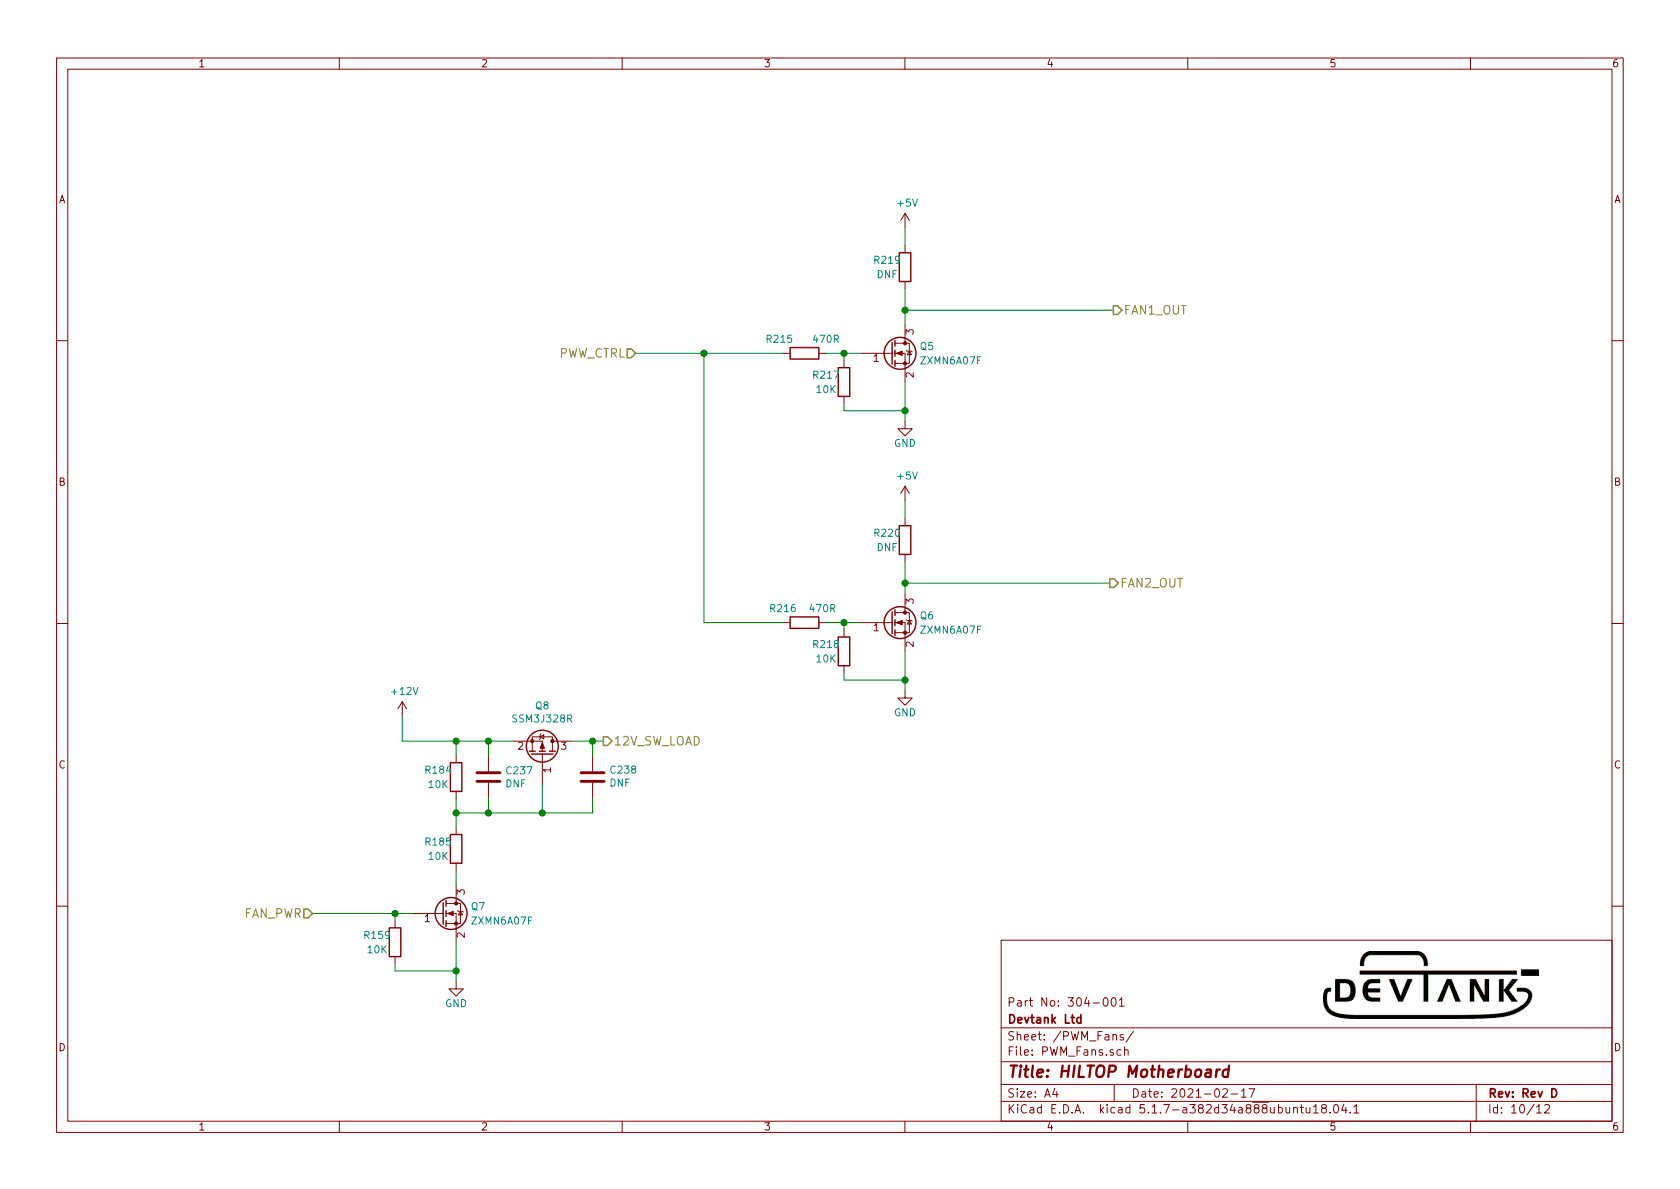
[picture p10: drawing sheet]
EESchema Schematic File Version 4
EELAYER 30 0
EELAYER END
$Descr A4 11693 8268
encoding utf-8
Sheet 10 12
Title "HILTOP Motherboard"
Date "2021-02-17"
Rev "Rev D"
Comp "Devtank Ltd"
Comment1 "Part No: 304-001"
Comment2 ""
Comment3 ""
Comment4 ""
$EndDescr
Text HLabel 4425 2450 0    60   Input ~ 0
PWW_CTRL
Text HLabel 2175 6350 0    60   Input ~ 0
FAN_PWR
Text HLabel 7750 2150 2    60   Output ~ 0
FAN1_OUT
Text HLabel 7725 4050 2    60   Output ~ 0
FAN2_OUT
$Comp
L power:GND #PWR0419
U 1 1
P 6300 2925
F 0 "#PWR0419" H 6300 2675 50  0001 C CNN
F 1 "GND" H 6300 2775 50  0000 C CNN
F 2 "" H 6300 2925 50  0001 C CNN
F 3 "" H 6300 2925 50  0001 C CNN
	1    6300 2925
	1    0    0    -1  
$EndComp
Wire Wire Line
	6300 2000 6300 2150
$Comp
L HILTOP_Motherboard-rescue:R-device R215
U 1 1
P 5600 2450
F 0 "R215" V 5500 2275 50  0000 C CNN
F 1 "470R" V 5500 2600 50  0000 C CNN
F 2 "Resistor_SMD:R_0603_1608Metric" V 5530 2450 50  0001 C CNN
F 3 "" H 5600 2450 50  0000 C CNN
F 4 "101-001" V 5600 2450 60  0001 C CNN "Devtank"
	1    5600 2450
	0    1    1    0   
$EndComp
$Comp
L HILTOP_Motherboard-rescue:Q_NMOS_GSD-device Q?
U 1 1
P 6200 2450
AR Path="/5F1521D9" Ref="Q?"  Part="1" 
AR Path="/5F035FD1/5F1521D9" Ref="Q5"  Part="1" 
F 0 "Q5" H 6400 2500 50  0000 L CNN
F 1 "ZXMN6A07F" H 6400 2400 50  0000 L CNN
F 2 "Package_TO_SOT_SMD:SOT-23" H 6400 2550 50  0001 C CNN
F 3 "" H 6200 2450 50  0001 C CNN
F 4 "170-002" H 6200 2450 50  0001 C CNN "Devtank"
	1    6200 2450
	1    0    0    -1  
$EndComp
$Comp
L HILTOP_Motherboard-rescue:R-device R?
U 1 1
P 5875 2650
AR Path="/5F1521E1" Ref="R?"  Part="1" 
AR Path="/5F035FD1/5F1521E1" Ref="R217"  Part="1" 
F 0 "R217" H 5750 2700 50  0000 C CNN
F 1 "10K" H 5750 2600 50  0000 C CNN
F 2 "Resistor_SMD:R_0603_1608Metric" V 5805 2650 50  0001 C CNN
F 3 "" H 5875 2650 50  0000 C CNN
F 4 "101-010" H 5875 2650 60  0001 C CNN "Devtank"
	1    5875 2650
	1    0    0    -1  
$EndComp
Wire Wire Line
	6300 2650 6300 2850
Wire Wire Line
	5875 2500 5875 2450
Wire Wire Line
	5750 2450 5875 2450
Wire Wire Line
	5875 2850 6300 2850
Connection ~ 6300 2850
Wire Wire Line
	5875 2850 5875 2800
Connection ~ 5875 2450
Wire Wire Line
	6300 2850 6300 2925
Wire Wire Line
	5875 2450 6000 2450
Wire Wire Line
	4900 2450 5450 2450
$Comp
L power:GND #PWR0421
U 1 1
P 6300 4800
F 0 "#PWR0421" H 6300 4550 50  0001 C CNN
F 1 "GND" H 6300 4650 50  0000 C CNN
F 2 "" H 6300 4800 50  0001 C CNN
F 3 "" H 6300 4800 50  0001 C CNN
	1    6300 4800
	1    0    0    -1  
$EndComp
Wire Wire Line
	6300 3900 6300 4050
$Comp
L HILTOP_Motherboard-rescue:R-device R216
U 1 1
P 5600 4325
F 0 "R216" V 5500 4175 50  0000 C CNN
F 1 "470R" V 5500 4450 50  0000 C CNN
F 2 "Resistor_SMD:R_0603_1608Metric" V 5530 4325 50  0001 C CNN
F 3 "" H 5600 4325 50  0000 C CNN
F 4 "101-001" V 5600 4325 60  0001 C CNN "Devtank"
	1    5600 4325
	0    1    1    0   
$EndComp
$Comp
L HILTOP_Motherboard-rescue:Q_NMOS_GSD-device Q6
U 1 1
P 6200 4325
F 0 "Q6" H 6400 4375 50  0000 L CNN
F 1 "ZXMN6A07F" H 6400 4275 50  0000 L CNN
F 2 "Package_TO_SOT_SMD:SOT-23" H 6400 4425 50  0001 C CNN
F 3 "" H 6200 4325 50  0001 C CNN
F 4 "170-002" H 6200 4325 50  0001 C CNN "Devtank"
	1    6200 4325
	1    0    0    -1  
$EndComp
$Comp
L HILTOP_Motherboard-rescue:R-device R218
U 1 1
P 5875 4525
F 0 "R218" H 5750 4575 50  0000 C CNN
F 1 "10K" H 5750 4475 50  0000 C CNN
F 2 "Resistor_SMD:R_0603_1608Metric" V 5805 4525 50  0001 C CNN
F 3 "" H 5875 4525 50  0000 C CNN
F 4 "101-010" H 5875 4525 60  0001 C CNN "Devtank"
	1    5875 4525
	1    0    0    -1  
$EndComp
Wire Wire Line
	6300 4525 6300 4725
Wire Wire Line
	5875 4375 5875 4325
Wire Wire Line
	5750 4325 5875 4325
Wire Wire Line
	5875 4725 6300 4725
Connection ~ 6300 4725
Wire Wire Line
	5875 4725 5875 4675
Connection ~ 5875 4325
Wire Wire Line
	6300 4725 6300 4800
Wire Wire Line
	5875 4325 6000 4325
Wire Wire Line
	4900 4325 5450 4325
$Comp
L HILTOP_Motherboard-rescue:R-device R?
U 1 1
P 6300 1850
AR Path="/5F152601" Ref="R?"  Part="1" 
AR Path="/5F035FD1/5F152601" Ref="R219"  Part="1" 
F 0 "R219" H 6175 1900 50  0000 C CNN
F 1 "DNF" H 6175 1800 50  0000 C CNN
F 2 "Resistor_SMD:R_0603_1608Metric" V 6230 1850 50  0001 C CNN
F 3 "" H 6300 1850 50  0000 C CNN
	1    6300 1850
	1    0    0    -1  
$EndComp
$Comp
L HILTOP_Motherboard-rescue:R-device R?
U 1 1
P 6300 3750
AR Path="/5F1526AA" Ref="R?"  Part="1" 
AR Path="/5F035FD1/5F1526AA" Ref="R220"  Part="1" 
F 0 "R220" H 6175 3800 50  0000 C CNN
F 1 "DNF" H 6175 3700 50  0000 C CNN
F 2 "Resistor_SMD:R_0603_1608Metric" V 6230 3750 50  0001 C CNN
F 3 "" H 6300 3750 50  0000 C CNN
	1    6300 3750
	1    0    0    -1  
$EndComp
$Comp
L power:+5V #PWR0418
U 1 1
P 6300 1575
F 0 "#PWR0418" H 6300 1425 50  0001 C CNN
F 1 "+5V" H 6315 1748 50  0000 C CNN
F 2 "" H 6300 1575 50  0001 C CNN
F 3 "" H 6300 1575 50  0001 C CNN
	1    6300 1575
	1    0    0    -1  
$EndComp
Wire Wire Line
	6300 1575 6300 1700
$Comp
L power:+5V #PWR0420
U 1 1
P 6300 3475
F 0 "#PWR0420" H 6300 3325 50  0001 C CNN
F 1 "+5V" H 6315 3648 50  0000 C CNN
F 2 "" H 6300 3475 50  0001 C CNN
F 3 "" H 6300 3475 50  0001 C CNN
	1    6300 3475
	1    0    0    -1  
$EndComp
Wire Wire Line
	6300 3475 6300 3600
Wire Wire Line
	6300 2150 7750 2150
Connection ~ 6300 2150
Wire Wire Line
	6300 2150 6300 2250
Wire Wire Line
	6300 4050 7725 4050
Connection ~ 6300 4050
Wire Wire Line
	6300 4050 6300 4125
Wire Wire Line
	4900 4325 4900 2450
Wire Wire Line
	4900 2450 4425 2450
Connection ~ 4900 2450
Text HLabel 4200 5150 2    60   Output ~ 0
12V_SW_LOAD
$Comp
L power:GND #PWR0281
U 1 1
P 3175 6825
F 0 "#PWR0281" H 3175 6575 50  0001 C CNN
F 1 "GND" H 3175 6675 50  0000 C CNN
F 2 "" H 3175 6825 50  0001 C CNN
F 3 "" H 3175 6825 50  0001 C CNN
	1    3175 6825
	1    0    0    -1  
$EndComp
$Comp
L HILTOP_Motherboard-rescue:Q_NMOS_GSD-device Q7
U 1 1
P 3075 6350
F 0 "Q7" H 3275 6400 50  0000 L CNN
F 1 "ZXMN6A07F" H 3275 6300 50  0000 L CNN
F 2 "Package_TO_SOT_SMD:SOT-23" H 3275 6450 50  0001 C CNN
F 3 "" H 3075 6350 50  0001 C CNN
F 4 "170-002" H 3075 6350 50  0001 C CNN "Devtank"
	1    3075 6350
	1    0    0    -1  
$EndComp
$Comp
L HILTOP_Motherboard-rescue:R-device R159
U 1 1
P 2750 6550
F 0 "R159" H 2625 6600 50  0000 C CNN
F 1 "10K" H 2625 6500 50  0000 C CNN
F 2 "Resistor_SMD:R_0603_1608Metric" V 2680 6550 50  0001 C CNN
F 3 "" H 2750 6550 50  0000 C CNN
F 4 "101-010" H 2750 6550 60  0001 C CNN "Devtank"
	1    2750 6550
	1    0    0    -1  
$EndComp
Wire Wire Line
	3175 6550 3175 6750
Wire Wire Line
	2750 6400 2750 6350
Wire Wire Line
	2750 6750 3175 6750
Connection ~ 3175 6750
Wire Wire Line
	2750 6750 2750 6700
Connection ~ 2750 6350
Wire Wire Line
	3175 6750 3175 6825
Wire Wire Line
	2750 6350 2875 6350
$Comp
L HILTOP_Motherboard-rescue:Q_PMOS_GSD-device Q8
U 1 1
P 3775 5250
F 0 "Q8" V 4118 5250 50  0000 C CNN
F 1 "SSM3J328R" V 4027 5250 50  0000 C CNN
F 2 "Package_TO_SOT_SMD:SOT-23" H 3975 5350 50  0001 C CNN
F 3 "" H 3775 5250 50  0001 C CNN
F 4 "173-003" V 3775 5250 50  0001 C CNN "Devtank"
	1    3775 5250
	0    1    -1   0   
$EndComp
$Comp
L HILTOP_Motherboard-rescue:R-device R184
U 1 1
P 3175 5400
F 0 "R184" H 3050 5450 50  0000 C CNN
F 1 "10K" H 3050 5350 50  0000 C CNN
F 2 "Resistor_SMD:R_0603_1608Metric" V 3105 5400 50  0001 C CNN
F 3 "" H 3175 5400 50  0000 C CNN
F 4 "101-010" H 3175 5400 60  0001 C CNN "Devtank"
	1    3175 5400
	1    0    0    -1  
$EndComp
$Comp
L HILTOP_Motherboard-rescue:R-device R185
U 1 1
P 3175 5900
F 0 "R185" H 3050 5950 50  0000 C CNN
F 1 "10K" H 3050 5850 50  0000 C CNN
F 2 "Resistor_SMD:R_0603_1608Metric" V 3105 5900 50  0001 C CNN
F 3 "" H 3175 5900 50  0000 C CNN
F 4 "101-010" H 3175 5900 60  0001 C CNN "Devtank"
	1    3175 5900
	1    0    0    -1  
$EndComp
Wire Wire Line
	2800 5150 2800 4975
$Comp
L power:+12V #PWR0280
U 1 1
P 2800 4975
F 0 "#PWR0280" H 2800 4825 50  0001 C CNN
F 1 "+12V" H 2815 5148 50  0000 C CNN
F 2 "" H 2800 4975 50  0001 C CNN
F 3 "" H 2800 4975 50  0001 C CNN
	1    2800 4975
	1    0    0    -1  
$EndComp
Wire Wire Line
	4200 5150 4125 5150
Wire Wire Line
	3775 5450 3775 5650
Wire Wire Line
	3775 5650 3400 5650
Wire Wire Line
	3175 5650 3175 5750
Wire Wire Line
	3175 5250 3175 5150
Connection ~ 3175 5150
Wire Wire Line
	3175 5150 2800 5150
Wire Wire Line
	3175 5550 3175 5650
Connection ~ 3175 5650
Wire Wire Line
	3175 6050 3175 6150
Wire Wire Line
	2175 6350 2750 6350
$Comp
L HILTOP_Motherboard-rescue:C-device C237
U 1 1
P 3400 5400
F 0 "C237" H 3515 5446 50  0000 L CNN
F 1 "DNF" H 3515 5355 50  0000 L CNN
F 2 "Capacitor_SMD:C_0603_1608Metric" H 3438 5250 50  0001 C CNN
F 3 "" H 3400 5400 50  0001 C CNN
	1    3400 5400
	1    0    0    -1  
$EndComp
Wire Wire Line
	3175 5150 3400 5150
$Comp
L HILTOP_Motherboard-rescue:C-device C238
U 1 1
P 4125 5400
F 0 "C238" H 4010 5354 50  0000 R CNN
F 1 "DNF" H 4010 5445 50  0000 R CNN
F 2 "Capacitor_SMD:C_0603_1608Metric" H 4163 5250 50  0001 C CNN
F 3 "" H 4125 5400 50  0001 C CNN
	1    4125 5400
	-1   0    0    1   
$EndComp
Wire Wire Line
	4125 5250 4125 5150
Connection ~ 4125 5150
Wire Wire Line
	4125 5150 3975 5150
Wire Wire Line
	4125 5550 4125 5650
Wire Wire Line
	4125 5650 3775 5650
Connection ~ 3775 5650
Wire Wire Line
	3400 5550 3400 5650
Connection ~ 3400 5650
Wire Wire Line
	3400 5650 3175 5650
Wire Wire Line
	3400 5250 3400 5150
Connection ~ 3400 5150
Wire Wire Line
	3400 5150 3575 5150
$EndSCHEMATC
